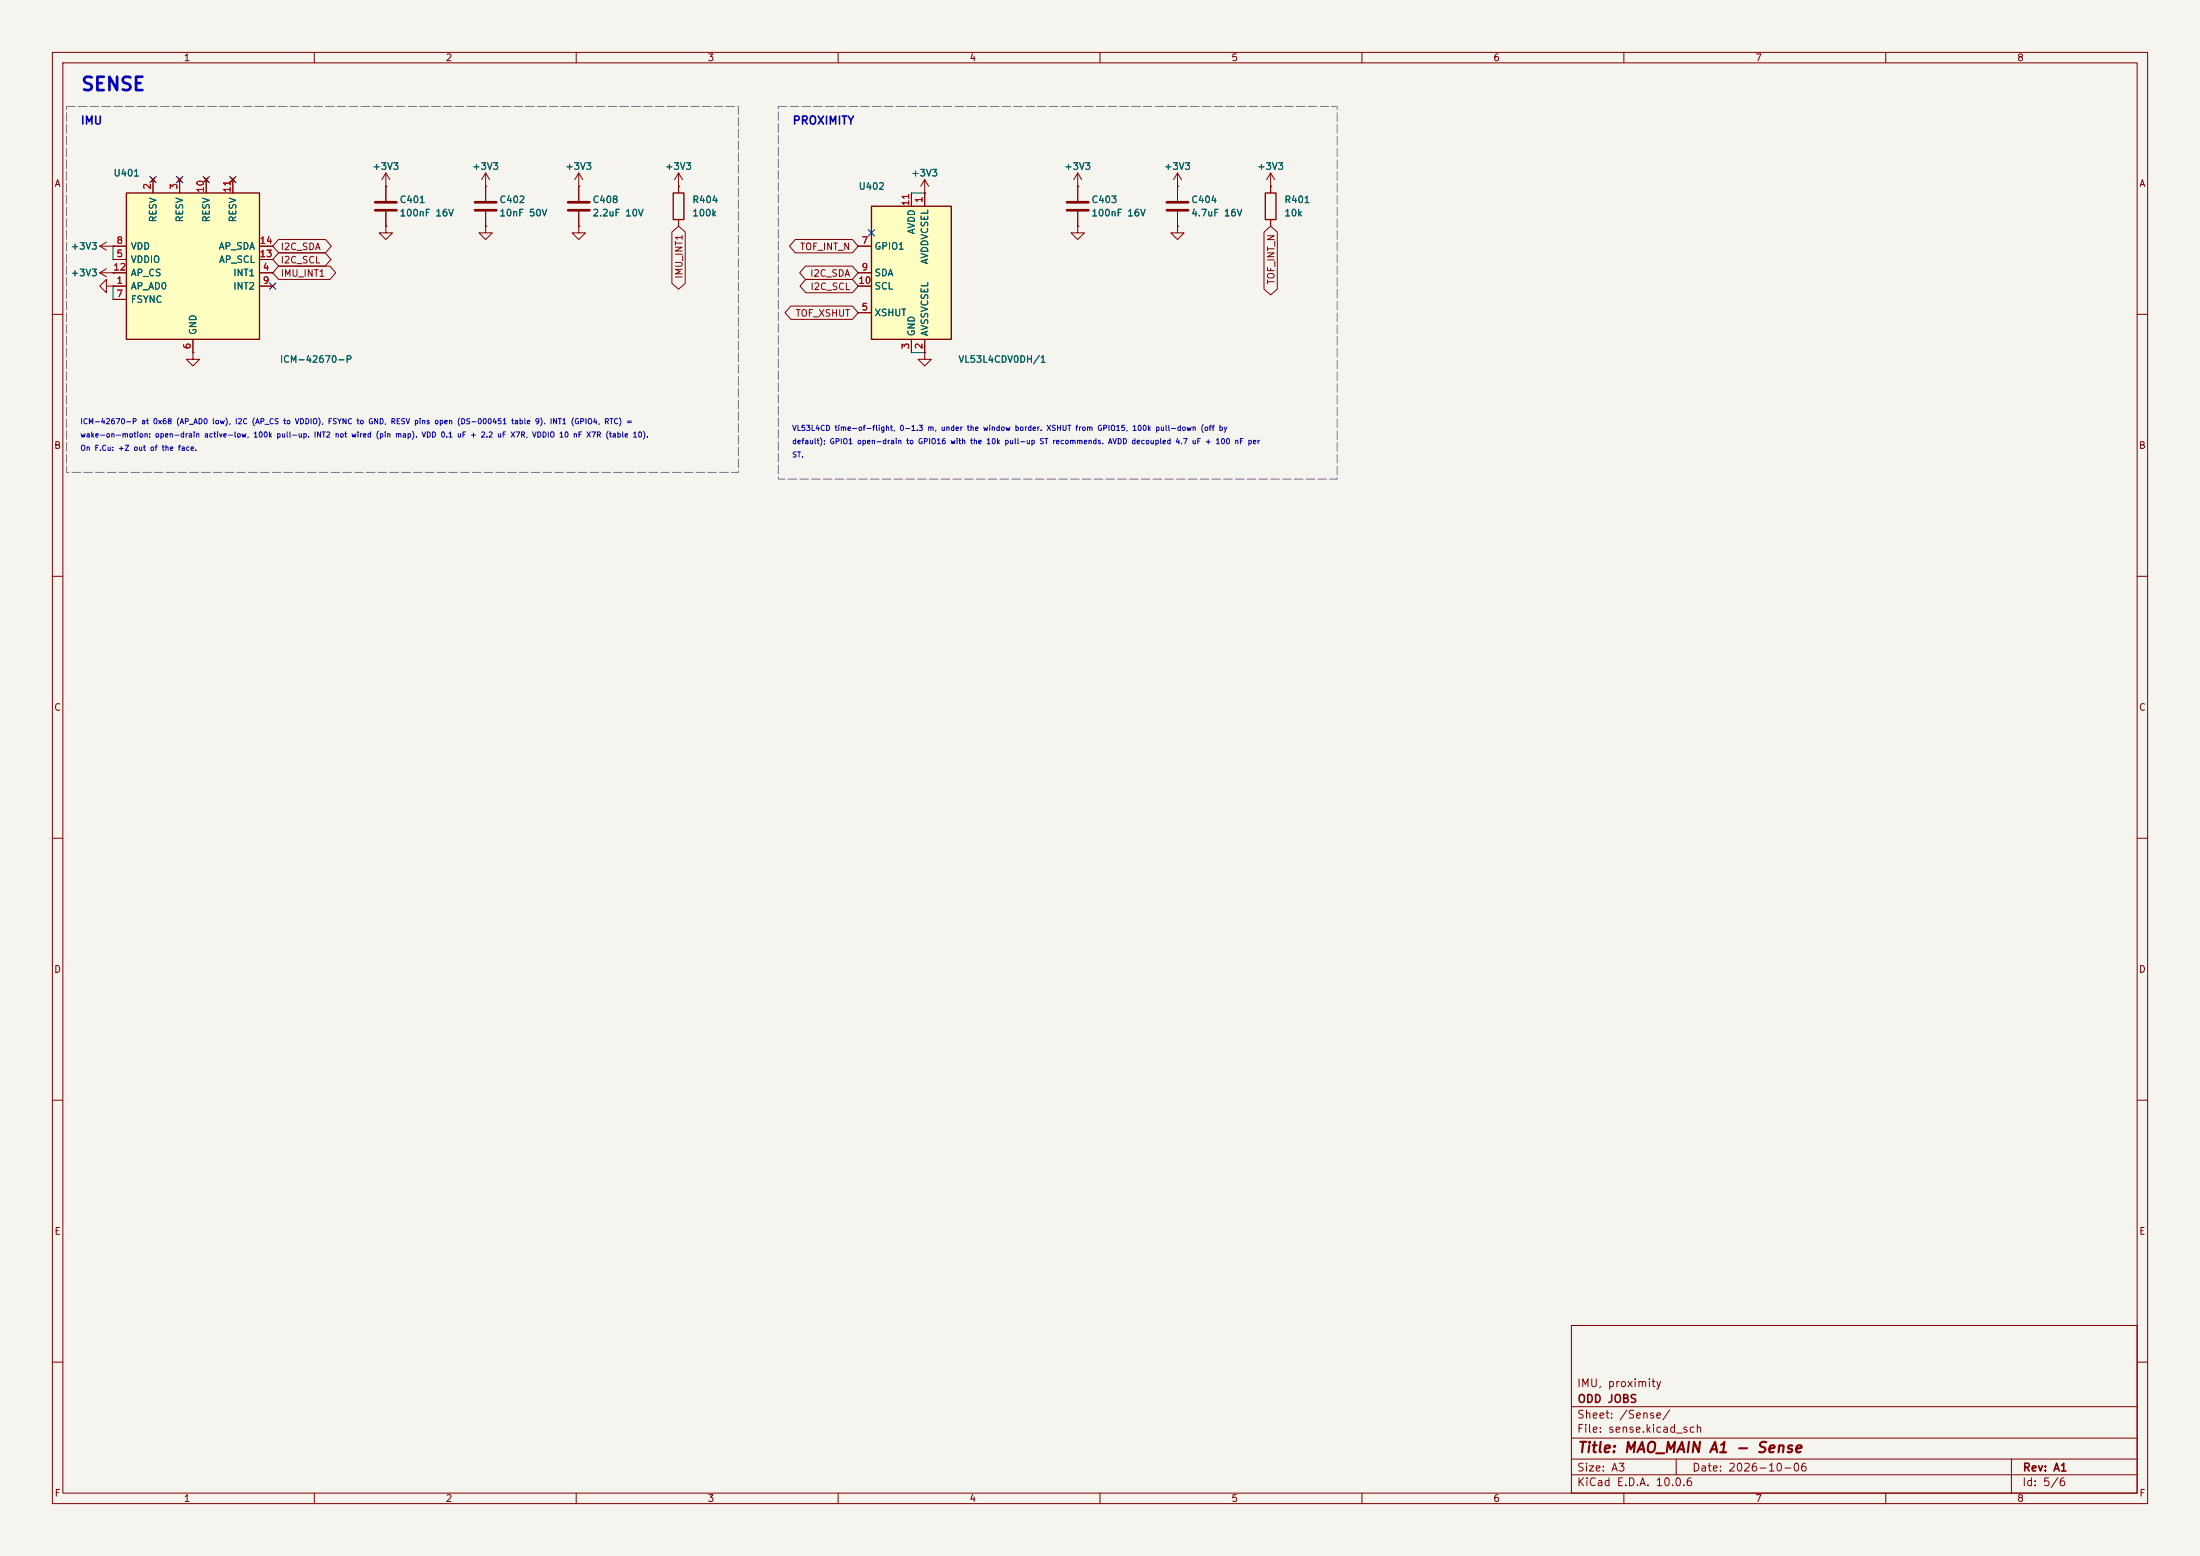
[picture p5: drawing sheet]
(kicad_sch
 (version 20250114)
 (generator "eeschema")
 (generator_version "10.0")
 (paper "A3")
 (title_block
  (title "MAO_MAIN A1 - Sense")
  (date "2026-10-06")
  (rev "A1")
  (company "ODD JOBS")
  (comment 1 "IMU, proximity"))
 (lib_symbols
  (symbol "Device:C"
   (pin_numbers (hide yes))
   (pin_names (offset 0.254)) (exclude_from_sim no) (in_bom yes) (on_board yes)
   (in_pos_files yes)
   (duplicate_pin_numbers_are_jumpers no)
   (property "Reference" "C" (at 0.635 2.54 0) (show_name no) (do_not_autoplace no) (effects (font (size 1.27 1.27)) (justify left)))
   (property "Value" "C" (at 0.635 -2.54 0) (show_name no) (do_not_autoplace no) (effects (font (size 1.27 1.27)) (justify left)))
   (property "Footprint" "" (at 0.9652 -3.81 0) (show_name no) (do_not_autoplace no) (hide yes) (effects (font (size 1.27 1.27))))
   (property "Datasheet" "" (at 0 0 0) (show_name no) (do_not_autoplace no) (hide yes) (effects (font (size 1.27 1.27))))
   (property "Description" "Unpolarized capacitor" (at 0 0 0) (show_name no) (do_not_autoplace no) (hide yes) (effects (font (size 1.27 1.27))))
   (symbol "C_0_1"
    (polyline (pts (xy -2.032 0.762) (xy 2.032 0.762)) (stroke (width 0.508) (type default)) (fill (type none)))
    (polyline (pts (xy -2.032 -0.762) (xy 2.032 -0.762)) (stroke (width 0.508) (type default)) (fill (type none))))
   (symbol "C_1_1"
    (pin passive line (at 0 3.81 270) (length 2.794) (name "" (effects
 (font (size 1.27 1.27)))) (number "1" (effects
 (font (size 1.27 1.27)))))
    (pin passive line (at 0 -3.81 90) (length 2.794) (name "" (effects
 (font (size 1.27 1.27)))) (number "2" (effects
 (font (size 1.27 1.27))))))
   (embedded_fonts no))
  (symbol "Device:R"
   (pin_numbers (hide yes))
   (pin_names (offset 0)) (exclude_from_sim no) (in_bom yes) (on_board yes)
   (in_pos_files yes)
   (duplicate_pin_numbers_are_jumpers no)
   (property "Reference" "R" (at 2.032 0 90) (show_name no) (do_not_autoplace no) (effects (font (size 1.27 1.27))))
   (property "Value" "R" (at 0 0 90) (show_name no) (do_not_autoplace no) (effects (font (size 1.27 1.27))))
   (property "Footprint" "" (at -1.778 0 90) (show_name no) (do_not_autoplace no) (hide yes) (effects (font (size 1.27 1.27))))
   (property "Datasheet" "" (at 0 0 0) (show_name no) (do_not_autoplace no) (hide yes) (effects (font (size 1.27 1.27))))
   (property "Description" "Resistor" (at 0 0 0) (show_name no) (do_not_autoplace no) (hide yes) (effects (font (size 1.27 1.27))))
   (symbol "R_0_1"
    (rectangle (start -1.016 -2.54) (end 1.016 2.54) (stroke (width 0.254) (type default)) (fill (type none))))
   (symbol "R_1_1"
    (pin passive line (at 0 3.81 270) (length 1.27) (name "" (effects
 (font (size 1.27 1.27)))) (number "1" (effects
 (font (size 1.27 1.27)))))
    (pin passive line (at 0 -3.81 90) (length 1.27) (name "" (effects
 (font (size 1.27 1.27)))) (number "2" (effects
 (font (size 1.27 1.27))))))
   (embedded_fonts no))
  (symbol "MAO:ICM-42670-P"
   (pin_names (offset 0.762)) (exclude_from_sim no) (in_bom yes) (on_board yes)
   (property "Reference" "U" (at -12.7 16.51 0) (effects (font (size 1.27 1.27)) (justify left bottom)))
   (property "Value" "ICM-42670-P" (at -12.7 -13.97 0) (effects (font (size 1.27 1.27)) (justify left top)))
   (property "Footprint" "" (at 0 0 0) (effects (font (size 1.27 1.27)) (hide yes)))
   (property "Datasheet" "" (at 0 0 0) (effects (font (size 1.27 1.27)) (hide yes)))
   (property "Description" "ICM-42670-P 6-axis IMU, I2C 0x68 with AP_AD0 low" (at 0 0 0) (effects (font (size 1.27 1.27)) (hide yes)))
   (symbol "ICM-42670-P_0_1"
    (rectangle (start -12.7 15.24) (end 12.7 -12.7) (stroke (width 0.254) (type default)) (fill (type background))))
   (symbol "ICM-42670-P_1_1"
    (pin power_in line (at -15.24 5.08 0) (length 2.54) (name "VDD" (effects
 (font (size 1.27 1.27)))) (number "8" (effects
 (font (size 1.27 1.27)))))
    (pin power_in line (at -15.24 2.54 0) (length 2.54) (name "VDDIO" (effects
 (font (size 1.27 1.27)))) (number "5" (effects
 (font (size 1.27 1.27)))))
    (pin input line (at -15.24 0 0) (length 2.54) (name "AP_CS" (effects
 (font (size 1.27 1.27)))) (number "12" (effects
 (font (size 1.27 1.27)))))
    (pin input line (at -15.24 -2.54 0) (length 2.54) (name "AP_AD0" (effects
 (font (size 1.27 1.27)))) (number "1" (effects
 (font (size 1.27 1.27)))))
    (pin input line (at -15.24 -5.08 0) (length 2.54) (name "FSYNC" (effects
 (font (size 1.27 1.27)))) (number "7" (effects
 (font (size 1.27 1.27)))))
    (pin bidirectional line (at 15.24 5.08 180) (length 2.54) (name "AP_SDA" (effects
 (font (size 1.27 1.27)))) (number "14" (effects
 (font (size 1.27 1.27)))))
    (pin input line (at 15.24 2.54 180) (length 2.54) (name "AP_SCL" (effects
 (font (size 1.27 1.27)))) (number "13" (effects
 (font (size 1.27 1.27)))))
    (pin open_collector line (at 15.24 0 180) (length 2.54) (name "INT1" (effects
 (font (size 1.27 1.27)))) (number "4" (effects
 (font (size 1.27 1.27)))))
    (pin open_collector line (at 15.24 -2.54 180) (length 2.54) (name "INT2" (effects
 (font (size 1.27 1.27)))) (number "9" (effects
 (font (size 1.27 1.27)))))
    (pin no_connect line (at -7.62 17.78 270) (length 2.54) (name "RESV" (effects
 (font (size 1.27 1.27)))) (number "2" (effects
 (font (size 1.27 1.27)))))
    (pin no_connect line (at -2.54 17.78 270) (length 2.54) (name "RESV" (effects
 (font (size 1.27 1.27)))) (number "3" (effects
 (font (size 1.27 1.27)))))
    (pin no_connect line (at 2.54 17.78 270) (length 2.54) (name "RESV" (effects
 (font (size 1.27 1.27)))) (number "10" (effects
 (font (size 1.27 1.27)))))
    (pin no_connect line (at 7.62 17.78 270) (length 2.54) (name "RESV" (effects
 (font (size 1.27 1.27)))) (number "11" (effects
 (font (size 1.27 1.27)))))
    (pin power_in line (at 0 -15.24 90) (length 2.54) (name "GND" (effects
 (font (size 1.27 1.27)))) (number "6" (effects
 (font (size 1.27 1.27)))))))
  (symbol "Sensor_Distance:VL53L0CXV0DH1" (exclude_from_sim no) (in_bom yes) (on_board yes)
   (in_pos_files yes)
   (duplicate_pin_numbers_are_jumpers no)
   (property "Reference" "U" (at -6.35 13.97 0) (show_name no) (do_not_autoplace no) (effects (font (size 1.27 1.27))))
   (property "Value" "VL53L0CXV0DH1" (at 12.065 13.97 0) (show_name no) (do_not_autoplace no) (effects (font (size 1.27 1.27))))
   (property "Footprint" "Sensor_Distance:ST_VL53L1x" (at 17.145 -13.97 0) (show_name no) (do_not_autoplace no) (hide yes) (effects (font (size 1.27 1.27))))
   (property "Datasheet" "https://www.st.com/resource/en/datasheet/vl53l0x.pdf" (at 2.54 0 0) (show_name no) (do_not_autoplace no) (hide yes) (effects (font (size 1.27 1.27))))
   (property "Description" "2m distance ranging ToF sensor, Optical LGA12" (at 0 0 0) (show_name no) (do_not_autoplace no) (hide yes) (effects (font (size 1.27 1.27))))
   (symbol "VL53L0CXV0DH1_0_1"
    (rectangle (start -7.62 12.7) (end 7.62 -12.7) (stroke (width 0.254) (type default)) (fill (type background))))
   (symbol "VL53L0CXV0DH1_1_1"
    (pin power_in line (at 2.54 15.24 270) (length 2.54) (name "AVDDVCSEL" (effects
 (font (size 1.27 1.27)))) (number "1" (effects
 (font (size 1.27 1.27)))))
    (pin power_in line (at 2.54 -15.24 90) (length 2.54) (name "AVSSVCSEL" (effects
 (font (size 1.27 1.27)))) (number "2" (effects
 (font (size 1.27 1.27)))))
    (pin power_in line (at 0 -15.24 90) (length 2.54) (name "GND" (effects
 (font (size 1.27 1.27)))) (number "3" (effects
 (font (size 1.27 1.27)))))
    (pin passive line (at 0 -15.24 90) (length 2.54) (hide yes) (name "GND" (effects
 (font (size 1.27 1.27)))) (number "4" (effects
 (font (size 1.27 1.27)))))
    (pin input line (at -10.16 -7.62 0) (length 2.54) (name "XSHUT" (effects
 (font (size 1.27 1.27)))) (number "5" (effects
 (font (size 1.27 1.27)))))
    (pin passive line (at 0 -15.24 90) (length 2.54) (hide yes) (name "GND" (effects
 (font (size 1.27 1.27)))) (number "6" (effects
 (font (size 1.27 1.27)))))
    (pin open_collector line (at -10.16 5.08 0) (length 2.54) (name "GPIO1" (effects
 (font (size 1.27 1.27)))) (number "7" (effects
 (font (size 1.27 1.27)))))
    (pin no_connect line (at -7.62 7.62 0) (length 2.54) (hide yes) (name "DNC" (effects
 (font (size 1.27 1.27)))) (number "8" (effects
 (font (size 1.27 1.27)))))
    (pin bidirectional line (at -10.16 0 0) (length 2.54) (name "SDA" (effects
 (font (size 1.27 1.27)))) (number "9" (effects
 (font (size 1.27 1.27)))))
    (pin input line (at -10.16 -2.54 0) (length 2.54) (name "SCL" (effects
 (font (size 1.27 1.27)))) (number "10" (effects
 (font (size 1.27 1.27)))))
    (pin power_in line (at 0 15.24 270) (length 2.54) (name "AVDD" (effects
 (font (size 1.27 1.27)))) (number "11" (effects
 (font (size 1.27 1.27)))))
    (pin passive line (at 0 -15.24 90) (length 2.54) (hide yes) (name "GND" (effects
 (font (size 1.27 1.27)))) (number "12" (effects
 (font (size 1.27 1.27))))))
   (embedded_fonts no))
  (symbol "power:+3V3"
   (power global)
   (pin_numbers (hide yes))
   (pin_names (offset 0) (hide yes)) (exclude_from_sim no) (in_bom yes) (on_board yes)
   (in_pos_files yes)
   (duplicate_pin_numbers_are_jumpers no)
   (property "Reference" "#PWR" (at 0 -3.81 0) (show_name no) (do_not_autoplace no) (hide yes) (effects (font (size 1.27 1.27))))
   (property "Value" "+3V3" (at 0 3.556 0) (show_name no) (do_not_autoplace no) (effects (font (size 1.27 1.27))))
   (property "Footprint" "" (at 0 0 0) (show_name no) (do_not_autoplace no) (hide yes) (effects (font (size 1.27 1.27))))
   (property "Datasheet" "" (at 0 0 0) (show_name no) (do_not_autoplace no) (hide yes) (effects (font (size 1.27 1.27))))
   (property "Description" "Power symbol creates a global label with name \"+3V3\"" (at 0 0 0) (show_name no) (do_not_autoplace no) (hide yes) (effects (font (size 1.27 1.27))))
   (symbol "+3V3_0_1"
    (polyline (pts (xy -0.762 1.27) (xy 0 2.54)) (stroke (width 0) (type default)) (fill (type none)))
    (polyline (pts (xy 0 2.54) (xy 0.762 1.27)) (stroke (width 0) (type default)) (fill (type none)))
    (polyline (pts (xy 0 0) (xy 0 2.54)) (stroke (width 0) (type default)) (fill (type none))))
   (symbol "+3V3_1_1"
    (pin power_in line (at 0 0 90) (length 0) (name "" (effects
 (font (size 1.27 1.27)))) (number "1" (effects
 (font (size 1.27 1.27))))))
   (embedded_fonts no))
  (symbol "power:GND"
   (power global)
   (pin_numbers (hide yes))
   (pin_names (offset 0) (hide yes)) (exclude_from_sim no) (in_bom yes) (on_board yes)
   (in_pos_files yes)
   (duplicate_pin_numbers_are_jumpers no)
   (property "Reference" "#PWR" (at 0 -6.35 0) (show_name no) (do_not_autoplace no) (hide yes) (effects (font (size 1.27 1.27))))
   (property "Value" "GND" (at 0 -3.81 0) (show_name no) (do_not_autoplace no) (effects (font (size 1.27 1.27))))
   (property "Footprint" "" (at 0 0 0) (show_name no) (do_not_autoplace no) (hide yes) (effects (font (size 1.27 1.27))))
   (property "Datasheet" "" (at 0 0 0) (show_name no) (do_not_autoplace no) (hide yes) (effects (font (size 1.27 1.27))))
   (property "Description" "Power symbol creates a global label with name \"GND\" , ground" (at 0 0 0) (show_name no) (do_not_autoplace no) (hide yes) (effects (font (size 1.27 1.27))))
   (symbol "GND_0_1"
    (polyline (pts (xy 0 0) (xy 0 -1.27) (xy 1.27 -1.27) (xy 0 -2.54) (xy -1.27 -1.27) (xy 0 -1.27)) (stroke (width 0) (type default)) (fill (type none))))
   (symbol "GND_1_1"
    (pin power_in line (at 0 0 270) (length 0) (name "" (effects
 (font (size 1.27 1.27)))) (number "1" (effects
 (font (size 1.27 1.27))))))
   (embedded_fonts no)))
 (text "SENSE"
  (exclude_from_sim no)
  (at 15.24 17.78 0)
  (effects (font (size 2.54 2.54) (bold yes)) (justify left bottom)))
 (rectangle
  (start 12.7 20.32)
  (end 140.97 90.17)
  (stroke (width 0.15) (type dash) (color 120 120 120 1))
  (fill (type none)))
 (text "IMU"
  (exclude_from_sim no)
  (at 15.24 24.13 0)
  (effects (font (size 1.524 1.524) (bold yes)) (justify left bottom)))
 (text "ICM-42670-P at 0x68 (AP_AD0 low), I2C (AP_CS to VDDIO), FSYNC to GND, RESV pins open (DS-000451 table 9). INT1 (GPIO4, RTC) ="
  (exclude_from_sim no)
  (at 15.24 81.28 0)
  (effects (font (size 1 1)) (justify left bottom)))
 (text "wake-on-motion: open-drain active-low, 100k pull-up. INT2 not wired (pin map). VDD 0.1 uF + 2.2 uF X7R, VDDIO 10 nF X7R (table 10)."
  (exclude_from_sim no)
  (at 15.24 83.82 0)
  (effects (font (size 1 1)) (justify left bottom)))
 (text "On F.Cu: +Z out of the face."
  (exclude_from_sim no)
  (at 15.24 86.36 0)
  (effects (font (size 1 1)) (justify left bottom)))
 (symbol
  (lib_id "MAO:ICM-42670-P")
  (at 36.83 52.07 0)
  (unit 1)
  (exclude_from_sim no)
  (in_bom yes)
  (on_board yes)
  (dnp no)
  (fields_autoplaced yes)
  (property "Reference" "U401" (at 21.59 33.02 0) (effects (font (size 1.27 1.27)) (justify left)))
  (property "Value" "ICM-42670-P" (at 53.34 68.58 0) (effects (font (size 1.27 1.27)) (justify left)))
  (property "Footprint" "Package_LGA:LGA-14_3x2.5mm_P0.5mm_LayoutBorder3x4y" (at 36.83 52.07 0) (effects (font (size 1.27 1.27)) (hide yes)))
  (property "Datasheet" "" (at 36.83 52.07 0) (effects (font (size 1.27 1.27)) (hide yes)))
  (property "Description" "6-axis IMU, wake-on-motion" (at 36.83 52.07 0) (effects (font (size 1.27 1.27)) (hide yes)))
  (property "MPN" "ICM-42670-P" (at 36.83 52.07 0) (effects (font (size 1.27 1.27)) (hide yes)))
  (property "Manufacturer" "TDK InvenSense" (at 36.83 52.07 0) (effects (font (size 1.27 1.27)) (hide yes)))
  (property "LCSC" "C3288646" (at 36.83 52.07 0) (effects (font (size 1.27 1.27)) (hide yes)))
  (pin "1")
  (pin "10")
  (pin "11")
  (pin "12")
  (pin "13")
  (pin "14")
  (pin "2")
  (pin "3")
  (pin "4")
  (pin "5")
  (pin "6")
  (pin "7")
  (pin "8")
  (pin "9"))
 (symbol
  (lib_id "power:+3V3")
  (at 21.59 46.99 90)
  (unit 1)
  (exclude_from_sim no)
  (in_bom no)
  (on_board yes)
  (dnp no)
  (property "Reference" "#PWR501" (at 21.59 46.99 0) (effects (font (size 1.27 1.27)) (hide yes)))
  (property "Value" "+3V3" (at 16.09 46.99 90) (effects (font (size 1.27 1.27))))
  (property "Footprint" "" (at 21.59 46.99 0) (effects (font (size 1.27 1.27)) (hide yes)))
  (property "Datasheet" "" (at 21.59 46.99 0) (effects (font (size 1.27 1.27)) (hide yes)))
  (pin "1"))
 (wire
  (pts (xy 21.59 46.99) (xy 21.59 49.53))
  (stroke (width 0) (type default)))
 (symbol
  (lib_id "power:+3V3")
  (at 21.59 52.07 90)
  (unit 1)
  (exclude_from_sim no)
  (in_bom no)
  (on_board yes)
  (dnp no)
  (property "Reference" "#PWR502" (at 21.59 52.07 0) (effects (font (size 1.27 1.27)) (hide yes)))
  (property "Value" "+3V3" (at 16.09 52.07 90) (effects (font (size 1.27 1.27))))
  (property "Footprint" "" (at 21.59 52.07 0) (effects (font (size 1.27 1.27)) (hide yes)))
  (property "Datasheet" "" (at 21.59 52.07 0) (effects (font (size 1.27 1.27)) (hide yes)))
  (pin "1"))
 (symbol
  (lib_id "power:GND")
  (at 21.59 54.61 270)
  (unit 1)
  (exclude_from_sim no)
  (in_bom no)
  (on_board yes)
  (dnp no)
  (property "Reference" "#PWR503" (at 21.59 54.61 0) (effects (font (size 1.27 1.27)) (hide yes)))
  (property "Value" "GND" (at 16.64 54.61 270) (effects (font (size 1.27 1.27)) (hide yes)))
  (property "Footprint" "" (at 21.59 54.61 0) (effects (font (size 1.27 1.27)) (hide yes)))
  (property "Datasheet" "" (at 21.59 54.61 0) (effects (font (size 1.27 1.27)) (hide yes)))
  (pin "1"))
 (wire
  (pts (xy 21.59 54.61) (xy 21.59 57.15))
  (stroke (width 0) (type default)))
 (global_label "I2C_SDA"
  (shape bidirectional)
  (at 52.07 46.99 0)
  (fields_autoplaced yes)
  (effects (font (size 1.27 1.27)) (justify left)))
 (global_label "I2C_SCL"
  (shape bidirectional)
  (at 52.07 49.53 0)
  (fields_autoplaced yes)
  (effects (font (size 1.27 1.27)) (justify left)))
 (global_label "IMU_INT1"
  (shape bidirectional)
  (at 52.07 52.07 0)
  (fields_autoplaced yes)
  (effects (font (size 1.27 1.27)) (justify left)))
 (no_connect
  (at 52.07 54.61))
 (no_connect
  (at 29.21 34.29))
 (no_connect
  (at 34.29 34.29))
 (no_connect
  (at 39.37 34.29))
 (no_connect
  (at 44.45 34.29))
 (symbol
  (lib_id "power:GND")
  (at 36.83 67.31 0)
  (unit 1)
  (exclude_from_sim no)
  (in_bom no)
  (on_board yes)
  (dnp no)
  (property "Reference" "#PWR504" (at 36.83 67.31 0) (effects (font (size 1.27 1.27)) (hide yes)))
  (property "Value" "GND" (at 36.83 71.12 0) (effects (font (size 1.27 1.27)) (hide yes)))
  (property "Footprint" "" (at 36.83 67.31 0) (effects (font (size 1.27 1.27)) (hide yes)))
  (property "Datasheet" "" (at 36.83 67.31 0) (effects (font (size 1.27 1.27)) (hide yes)))
  (pin "1"))
 (symbol
  (lib_id "Device:C")
  (at 73.66 39.37 0)
  (unit 1)
  (exclude_from_sim no)
  (in_bom yes)
  (on_board yes)
  (dnp no)
  (fields_autoplaced yes)
  (property "Reference" "C401" (at 76.2 38.1 0) (effects (font (size 1.27 1.27)) (justify left)))
  (property "Value" "100nF 16V" (at 76.2 40.64 0) (effects (font (size 1.27 1.27)) (justify left)))
  (property "Footprint" "Capacitor_SMD:C_0402_1005Metric" (at 73.66 39.37 0) (effects (font (size 1.27 1.27)) (hide yes)))
  (property "Datasheet" "" (at 73.66 39.37 0) (effects (font (size 1.27 1.27)) (hide yes)))
  (property "Description" "IMU VDD HF (X7R)" (at 73.66 39.37 0) (effects (font (size 1.27 1.27)) (hide yes)))
  (property "MPN" "CL05B104KO5NNNC" (at 73.66 39.37 0) (effects (font (size 1.27 1.27)) (hide yes)))
  (property "Manufacturer" "Samsung" (at 73.66 39.37 0) (effects (font (size 1.27 1.27)) (hide yes)))
  (property "LCSC" "C1525" (at 73.66 39.37 0) (effects (font (size 1.27 1.27)) (hide yes)))
  (pin "1")
  (pin "2"))
 (symbol
  (lib_id "power:+3V3")
  (at 73.66 35.56 0)
  (unit 1)
  (exclude_from_sim no)
  (in_bom no)
  (on_board yes)
  (dnp no)
  (property "Reference" "#PWR505" (at 73.66 35.56 0) (effects (font (size 1.27 1.27)) (hide yes)))
  (property "Value" "+3V3" (at 73.66 31.75 0) (effects (font (size 1.27 1.27))))
  (property "Footprint" "" (at 73.66 35.56 0) (effects (font (size 1.27 1.27)) (hide yes)))
  (property "Datasheet" "" (at 73.66 35.56 0) (effects (font (size 1.27 1.27)) (hide yes)))
  (pin "1"))
 (symbol
  (lib_id "power:GND")
  (at 73.66 43.18 0)
  (unit 1)
  (exclude_from_sim no)
  (in_bom no)
  (on_board yes)
  (dnp no)
  (property "Reference" "#PWR506" (at 73.66 43.18 0) (effects (font (size 1.27 1.27)) (hide yes)))
  (property "Value" "GND" (at 73.66 46.99 0) (effects (font (size 1.27 1.27)) (hide yes)))
  (property "Footprint" "" (at 73.66 43.18 0) (effects (font (size 1.27 1.27)) (hide yes)))
  (property "Datasheet" "" (at 73.66 43.18 0) (effects (font (size 1.27 1.27)) (hide yes)))
  (pin "1"))
 (symbol
  (lib_id "Device:C")
  (at 92.71 39.37 0)
  (unit 1)
  (exclude_from_sim no)
  (in_bom yes)
  (on_board yes)
  (dnp no)
  (fields_autoplaced yes)
  (property "Reference" "C402" (at 95.25 38.1 0) (effects (font (size 1.27 1.27)) (justify left)))
  (property "Value" "10nF 50V" (at 95.25 40.64 0) (effects (font (size 1.27 1.27)) (justify left)))
  (property "Footprint" "Capacitor_SMD:C_0402_1005Metric" (at 92.71 39.37 0) (effects (font (size 1.27 1.27)) (hide yes)))
  (property "Datasheet" "" (at 92.71 39.37 0) (effects (font (size 1.27 1.27)) (hide yes)))
  (property "Description" "IMU VDDIO (10 nF X7R, table 10)" (at 92.71 39.37 0) (effects (font (size 1.27 1.27)) (hide yes)))
  (property "MPN" "CL05B103KB5NNNC" (at 92.71 39.37 0) (effects (font (size 1.27 1.27)) (hide yes)))
  (property "Manufacturer" "Samsung" (at 92.71 39.37 0) (effects (font (size 1.27 1.27)) (hide yes)))
  (property "LCSC" "C15195" (at 92.71 39.37 0) (effects (font (size 1.27 1.27)) (hide yes)))
  (pin "1")
  (pin "2"))
 (symbol
  (lib_id "power:+3V3")
  (at 92.71 35.56 0)
  (unit 1)
  (exclude_from_sim no)
  (in_bom no)
  (on_board yes)
  (dnp no)
  (property "Reference" "#PWR507" (at 92.71 35.56 0) (effects (font (size 1.27 1.27)) (hide yes)))
  (property "Value" "+3V3" (at 92.71 31.75 0) (effects (font (size 1.27 1.27))))
  (property "Footprint" "" (at 92.71 35.56 0) (effects (font (size 1.27 1.27)) (hide yes)))
  (property "Datasheet" "" (at 92.71 35.56 0) (effects (font (size 1.27 1.27)) (hide yes)))
  (pin "1"))
 (symbol
  (lib_id "power:GND")
  (at 92.71 43.18 0)
  (unit 1)
  (exclude_from_sim no)
  (in_bom no)
  (on_board yes)
  (dnp no)
  (property "Reference" "#PWR508" (at 92.71 43.18 0) (effects (font (size 1.27 1.27)) (hide yes)))
  (property "Value" "GND" (at 92.71 46.99 0) (effects (font (size 1.27 1.27)) (hide yes)))
  (property "Footprint" "" (at 92.71 43.18 0) (effects (font (size 1.27 1.27)) (hide yes)))
  (property "Datasheet" "" (at 92.71 43.18 0) (effects (font (size 1.27 1.27)) (hide yes)))
  (pin "1"))
 (symbol
  (lib_id "Device:C")
  (at 110.49 39.37 0)
  (unit 1)
  (exclude_from_sim no)
  (in_bom yes)
  (on_board yes)
  (dnp no)
  (fields_autoplaced yes)
  (property "Reference" "C408" (at 113.03 38.1 0) (effects (font (size 1.27 1.27)) (justify left)))
  (property "Value" "2.2uF 10V" (at 113.03 40.64 0) (effects (font (size 1.27 1.27)) (justify left)))
  (property "Footprint" "Capacitor_SMD:C_0603_1608Metric" (at 110.49 39.37 0) (effects (font (size 1.27 1.27)) (hide yes)))
  (property "Datasheet" "" (at 110.49 39.37 0) (effects (font (size 1.27 1.27)) (hide yes)))
  (property "Description" "IMU VDD bulk (2.2 uF X7R, table 10)" (at 110.49 39.37 0) (effects (font (size 1.27 1.27)) (hide yes)))
  (property "MPN" "CL10B225KP8NNNC" (at 110.49 39.37 0) (effects (font (size 1.27 1.27)) (hide yes)))
  (property "Manufacturer" "Samsung" (at 110.49 39.37 0) (effects (font (size 1.27 1.27)) (hide yes)))
  (property "LCSC" "C100082" (at 110.49 39.37 0) (effects (font (size 1.27 1.27)) (hide yes)))
  (pin "1")
  (pin "2"))
 (symbol
  (lib_id "power:+3V3")
  (at 110.49 35.56 0)
  (unit 1)
  (exclude_from_sim no)
  (in_bom no)
  (on_board yes)
  (dnp no)
  (property "Reference" "#PWR509" (at 110.49 35.56 0) (effects (font (size 1.27 1.27)) (hide yes)))
  (property "Value" "+3V3" (at 110.49 31.75 0) (effects (font (size 1.27 1.27))))
  (property "Footprint" "" (at 110.49 35.56 0) (effects (font (size 1.27 1.27)) (hide yes)))
  (property "Datasheet" "" (at 110.49 35.56 0) (effects (font (size 1.27 1.27)) (hide yes)))
  (pin "1"))
 (symbol
  (lib_id "power:GND")
  (at 110.49 43.18 0)
  (unit 1)
  (exclude_from_sim no)
  (in_bom no)
  (on_board yes)
  (dnp no)
  (property "Reference" "#PWR510" (at 110.49 43.18 0) (effects (font (size 1.27 1.27)) (hide yes)))
  (property "Value" "GND" (at 110.49 46.99 0) (effects (font (size 1.27 1.27)) (hide yes)))
  (property "Footprint" "" (at 110.49 43.18 0) (effects (font (size 1.27 1.27)) (hide yes)))
  (property "Datasheet" "" (at 110.49 43.18 0) (effects (font (size 1.27 1.27)) (hide yes)))
  (pin "1"))
 (symbol
  (lib_id "Device:R")
  (at 129.54 39.37 0)
  (unit 1)
  (exclude_from_sim no)
  (in_bom yes)
  (on_board yes)
  (dnp no)
  (fields_autoplaced yes)
  (property "Reference" "R404" (at 132.08 38.1 0) (effects (font (size 1.27 1.27)) (justify left)))
  (property "Value" "100k" (at 132.08 40.64 0) (effects (font (size 1.27 1.27)) (justify left)))
  (property "Footprint" "Resistor_SMD:R_0402_1005Metric" (at 129.54 39.37 0) (effects (font (size 1.27 1.27)) (hide yes)))
  (property "Datasheet" "" (at 129.54 39.37 0) (effects (font (size 1.27 1.27)) (hide yes)))
  (property "Description" "INT1 pull-up (open-drain, active low)" (at 129.54 39.37 0) (effects (font (size 1.27 1.27)) (hide yes)))
  (property "MPN" "0402WGF1003TCE" (at 129.54 39.37 0) (effects (font (size 1.27 1.27)) (hide yes)))
  (property "Manufacturer" "UNI-ROYAL" (at 129.54 39.37 0) (effects (font (size 1.27 1.27)) (hide yes)))
  (property "LCSC" "C25741" (at 129.54 39.37 0) (effects (font (size 1.27 1.27)) (hide yes)))
  (pin "1")
  (pin "2"))
 (symbol
  (lib_id "power:+3V3")
  (at 129.54 35.56 0)
  (unit 1)
  (exclude_from_sim no)
  (in_bom no)
  (on_board yes)
  (dnp no)
  (property "Reference" "#PWR511" (at 129.54 35.56 0) (effects (font (size 1.27 1.27)) (hide yes)))
  (property "Value" "+3V3" (at 129.54 31.75 0) (effects (font (size 1.27 1.27))))
  (property "Footprint" "" (at 129.54 35.56 0) (effects (font (size 1.27 1.27)) (hide yes)))
  (property "Datasheet" "" (at 129.54 35.56 0) (effects (font (size 1.27 1.27)) (hide yes)))
  (pin "1"))
 (global_label "IMU_INT1"
  (shape bidirectional)
  (at 129.54 43.18 270)
  (fields_autoplaced yes)
  (effects (font (size 1.27 1.27)) (justify right)))
 (rectangle
  (start 148.59 20.32)
  (end 255.27 91.44)
  (stroke (width 0.15) (type dash) (color 120 120 120 1))
  (fill (type none)))
 (text "PROXIMITY"
  (exclude_from_sim no)
  (at 151.13 24.13 0)
  (effects (font (size 1.524 1.524) (bold yes)) (justify left bottom)))
 (text "VL53L4CD time-of-flight, 0-1.3 m, under the window border. XSHUT from GPIO15, 100k pull-down (off by"
  (exclude_from_sim no)
  (at 151.13 82.55 0)
  (effects (font (size 1 1)) (justify left bottom)))
 (text "default); GPIO1 open-drain to GPIO16 with the 10k pull-up ST recommends. AVDD decoupled 4.7 uF + 100 nF per"
  (exclude_from_sim no)
  (at 151.13 85.09 0)
  (effects (font (size 1 1)) (justify left bottom)))
 (text "ST."
  (exclude_from_sim no)
  (at 151.13 87.63 0)
  (effects (font (size 1 1)) (justify left bottom)))
 (symbol
  (lib_id "Sensor_Distance:VL53L0CXV0DH1")
  (at 173.99 52.07 0)
  (unit 1)
  (exclude_from_sim no)
  (in_bom yes)
  (on_board yes)
  (dnp no)
  (fields_autoplaced yes)
  (property "Reference" "U402" (at 163.83 35.56 0) (effects (font (size 1.27 1.27)) (justify left)))
  (property "Value" "VL53L4CDV0DH/1" (at 182.88 68.58 0) (effects (font (size 1.27 1.27)) (justify left)))
  (property "Footprint" "OptoDevice:ST_VL53L0X" (at 173.99 52.07 0) (effects (font (size 1.27 1.27)) (hide yes)))
  (property "Datasheet" "" (at 173.99 52.07 0) (effects (font (size 1.27 1.27)) (hide yes)))
  (property "Description" "ToF; VL53L0X-family land, pin-identical" (at 173.99 52.07 0) (effects (font (size 1.27 1.27)) (hide yes)))
  (property "MPN" "VL53L4CDV0DH/1" (at 173.99 52.07 0) (effects (font (size 1.27 1.27)) (hide yes)))
  (property "Manufacturer" "ST" (at 173.99 52.07 0) (effects (font (size 1.27 1.27)) (hide yes)))
  (property "LCSC" "C3178291" (at 173.99 52.07 0) (effects (font (size 1.27 1.27)) (hide yes)))
  (pin "1")
  (pin "10")
  (pin "11")
  (pin "12")
  (pin "2")
  (pin "3")
  (pin "4")
  (pin "5")
  (pin "6")
  (pin "7")
  (pin "8")
  (pin "9"))
 (symbol
  (lib_id "power:+3V3")
  (at 176.53 36.83 0)
  (unit 1)
  (exclude_from_sim no)
  (in_bom no)
  (on_board yes)
  (dnp no)
  (property "Reference" "#PWR512" (at 176.53 36.83 0) (effects (font (size 1.27 1.27)) (hide yes)))
  (property "Value" "+3V3" (at 176.53 33.02 0) (effects (font (size 1.27 1.27))))
  (property "Footprint" "" (at 176.53 36.83 0) (effects (font (size 1.27 1.27)) (hide yes)))
  (property "Datasheet" "" (at 176.53 36.83 0) (effects (font (size 1.27 1.27)) (hide yes)))
  (pin "1"))
 (symbol
  (lib_id "power:GND")
  (at 176.53 67.31 0)
  (unit 1)
  (exclude_from_sim no)
  (in_bom no)
  (on_board yes)
  (dnp no)
  (property "Reference" "#PWR513" (at 176.53 67.31 0) (effects (font (size 1.27 1.27)) (hide yes)))
  (property "Value" "GND" (at 176.53 71.12 0) (effects (font (size 1.27 1.27)) (hide yes)))
  (property "Footprint" "" (at 176.53 67.31 0) (effects (font (size 1.27 1.27)) (hide yes)))
  (property "Datasheet" "" (at 176.53 67.31 0) (effects (font (size 1.27 1.27)) (hide yes)))
  (pin "1"))
 (wire
  (pts (xy 176.53 67.31) (xy 173.99 67.31))
  (stroke (width 0) (type default)))
 (global_label "TOF_XSHUT"
  (shape bidirectional)
  (at 163.83 59.69 180)
  (fields_autoplaced yes)
  (effects (font (size 1.27 1.27)) (justify right)))
 (global_label "TOF_INT_N"
  (shape bidirectional)
  (at 163.83 46.99 180)
  (fields_autoplaced yes)
  (effects (font (size 1.27 1.27)) (justify right)))
 (no_connect
  (at 166.37 44.45))
 (global_label "I2C_SDA"
  (shape bidirectional)
  (at 163.83 52.07 180)
  (fields_autoplaced yes)
  (effects (font (size 1.27 1.27)) (justify right)))
 (global_label "I2C_SCL"
  (shape bidirectional)
  (at 163.83 54.61 180)
  (fields_autoplaced yes)
  (effects (font (size 1.27 1.27)) (justify right)))
 (wire
  (pts (xy 176.53 36.83) (xy 173.99 36.83))
  (stroke (width 0) (type default)))
 (symbol
  (lib_id "Device:C")
  (at 205.74 39.37 0)
  (unit 1)
  (exclude_from_sim no)
  (in_bom yes)
  (on_board yes)
  (dnp no)
  (fields_autoplaced yes)
  (property "Reference" "C403" (at 208.28 38.1 0) (effects (font (size 1.27 1.27)) (justify left)))
  (property "Value" "100nF 16V" (at 208.28 40.64 0) (effects (font (size 1.27 1.27)) (justify left)))
  (property "Footprint" "Capacitor_SMD:C_0402_1005Metric" (at 205.74 39.37 0) (effects (font (size 1.27 1.27)) (hide yes)))
  (property "Datasheet" "" (at 205.74 39.37 0) (effects (font (size 1.27 1.27)) (hide yes)))
  (property "Description" "ToF AVDD" (at 205.74 39.37 0) (effects (font (size 1.27 1.27)) (hide yes)))
  (property "MPN" "CL05B104KO5NNNC" (at 205.74 39.37 0) (effects (font (size 1.27 1.27)) (hide yes)))
  (property "Manufacturer" "Samsung" (at 205.74 39.37 0) (effects (font (size 1.27 1.27)) (hide yes)))
  (property "LCSC" "C1525" (at 205.74 39.37 0) (effects (font (size 1.27 1.27)) (hide yes)))
  (pin "1")
  (pin "2"))
 (symbol
  (lib_id "power:+3V3")
  (at 205.74 35.56 0)
  (unit 1)
  (exclude_from_sim no)
  (in_bom no)
  (on_board yes)
  (dnp no)
  (property "Reference" "#PWR514" (at 205.74 35.56 0) (effects (font (size 1.27 1.27)) (hide yes)))
  (property "Value" "+3V3" (at 205.74 31.75 0) (effects (font (size 1.27 1.27))))
  (property "Footprint" "" (at 205.74 35.56 0) (effects (font (size 1.27 1.27)) (hide yes)))
  (property "Datasheet" "" (at 205.74 35.56 0) (effects (font (size 1.27 1.27)) (hide yes)))
  (pin "1"))
 (symbol
  (lib_id "power:GND")
  (at 205.74 43.18 0)
  (unit 1)
  (exclude_from_sim no)
  (in_bom no)
  (on_board yes)
  (dnp no)
  (property "Reference" "#PWR515" (at 205.74 43.18 0) (effects (font (size 1.27 1.27)) (hide yes)))
  (property "Value" "GND" (at 205.74 46.99 0) (effects (font (size 1.27 1.27)) (hide yes)))
  (property "Footprint" "" (at 205.74 43.18 0) (effects (font (size 1.27 1.27)) (hide yes)))
  (property "Datasheet" "" (at 205.74 43.18 0) (effects (font (size 1.27 1.27)) (hide yes)))
  (pin "1"))
 (symbol
  (lib_id "Device:C")
  (at 224.79 39.37 0)
  (unit 1)
  (exclude_from_sim no)
  (in_bom yes)
  (on_board yes)
  (dnp no)
  (fields_autoplaced yes)
  (property "Reference" "C404" (at 227.33 38.1 0) (effects (font (size 1.27 1.27)) (justify left)))
  (property "Value" "4.7uF 16V" (at 227.33 40.64 0) (effects (font (size 1.27 1.27)) (justify left)))
  (property "Footprint" "Capacitor_SMD:C_0603_1608Metric" (at 224.79 39.37 0) (effects (font (size 1.27 1.27)) (hide yes)))
  (property "Datasheet" "" (at 224.79 39.37 0) (effects (font (size 1.27 1.27)) (hide yes)))
  (property "Description" "ToF VCSEL bulk" (at 224.79 39.37 0) (effects (font (size 1.27 1.27)) (hide yes)))
  (property "MPN" "CL10A475KO8NNNC" (at 224.79 39.37 0) (effects (font (size 1.27 1.27)) (hide yes)))
  (property "Manufacturer" "Samsung" (at 224.79 39.37 0) (effects (font (size 1.27 1.27)) (hide yes)))
  (property "LCSC" "C19666" (at 224.79 39.37 0) (effects (font (size 1.27 1.27)) (hide yes)))
  (pin "1")
  (pin "2"))
 (symbol
  (lib_id "power:+3V3")
  (at 224.79 35.56 0)
  (unit 1)
  (exclude_from_sim no)
  (in_bom no)
  (on_board yes)
  (dnp no)
  (property "Reference" "#PWR516" (at 224.79 35.56 0) (effects (font (size 1.27 1.27)) (hide yes)))
  (property "Value" "+3V3" (at 224.79 31.75 0) (effects (font (size 1.27 1.27))))
  (property "Footprint" "" (at 224.79 35.56 0) (effects (font (size 1.27 1.27)) (hide yes)))
  (property "Datasheet" "" (at 224.79 35.56 0) (effects (font (size 1.27 1.27)) (hide yes)))
  (pin "1"))
 (symbol
  (lib_id "power:GND")
  (at 224.79 43.18 0)
  (unit 1)
  (exclude_from_sim no)
  (in_bom no)
  (on_board yes)
  (dnp no)
  (property "Reference" "#PWR517" (at 224.79 43.18 0) (effects (font (size 1.27 1.27)) (hide yes)))
  (property "Value" "GND" (at 224.79 46.99 0) (effects (font (size 1.27 1.27)) (hide yes)))
  (property "Footprint" "" (at 224.79 43.18 0) (effects (font (size 1.27 1.27)) (hide yes)))
  (property "Datasheet" "" (at 224.79 43.18 0) (effects (font (size 1.27 1.27)) (hide yes)))
  (pin "1"))
 (symbol
  (lib_id "Device:R")
  (at 242.57 39.37 0)
  (unit 1)
  (exclude_from_sim no)
  (in_bom yes)
  (on_board yes)
  (dnp no)
  (fields_autoplaced yes)
  (property "Reference" "R401" (at 245.11 38.1 0) (effects (font (size 1.27 1.27)) (justify left)))
  (property "Value" "10k" (at 245.11 40.64 0) (effects (font (size 1.27 1.27)) (justify left)))
  (property "Footprint" "Resistor_SMD:R_0402_1005Metric" (at 242.57 39.37 0) (effects (font (size 1.27 1.27)) (hide yes)))
  (property "Datasheet" "" (at 242.57 39.37 0) (effects (font (size 1.27 1.27)) (hide yes)))
  (property "Description" "GPIO1 pull-up (ST: 10k)" (at 242.57 39.37 0) (effects (font (size 1.27 1.27)) (hide yes)))
  (property "MPN" "0402WGF1002TCE" (at 242.57 39.37 0) (effects (font (size 1.27 1.27)) (hide yes)))
  (property "Manufacturer" "UNI-ROYAL" (at 242.57 39.37 0) (effects (font (size 1.27 1.27)) (hide yes)))
  (property "LCSC" "C25744" (at 242.57 39.37 0) (effects (font (size 1.27 1.27)) (hide yes)))
  (pin "1")
  (pin "2"))
 (symbol
  (lib_id "power:+3V3")
  (at 242.57 35.56 0)
  (unit 1)
  (exclude_from_sim no)
  (in_bom no)
  (on_board yes)
  (dnp no)
  (property "Reference" "#PWR518" (at 242.57 35.56 0) (effects (font (size 1.27 1.27)) (hide yes)))
  (property "Value" "+3V3" (at 242.57 31.75 0) (effects (font (size 1.27 1.27))))
  (property "Footprint" "" (at 242.57 35.56 0) (effects (font (size 1.27 1.27)) (hide yes)))
  (property "Datasheet" "" (at 242.57 35.56 0) (effects (font (size 1.27 1.27)) (hide yes)))
  (pin "1"))
 (global_label "TOF_INT_N"
  (shape bidirectional)
  (at 242.57 43.18 270)
  (fields_autoplaced yes)
  (effects (font (size 1.27 1.27)) (justify right)))
 (embedded_fonts no))
